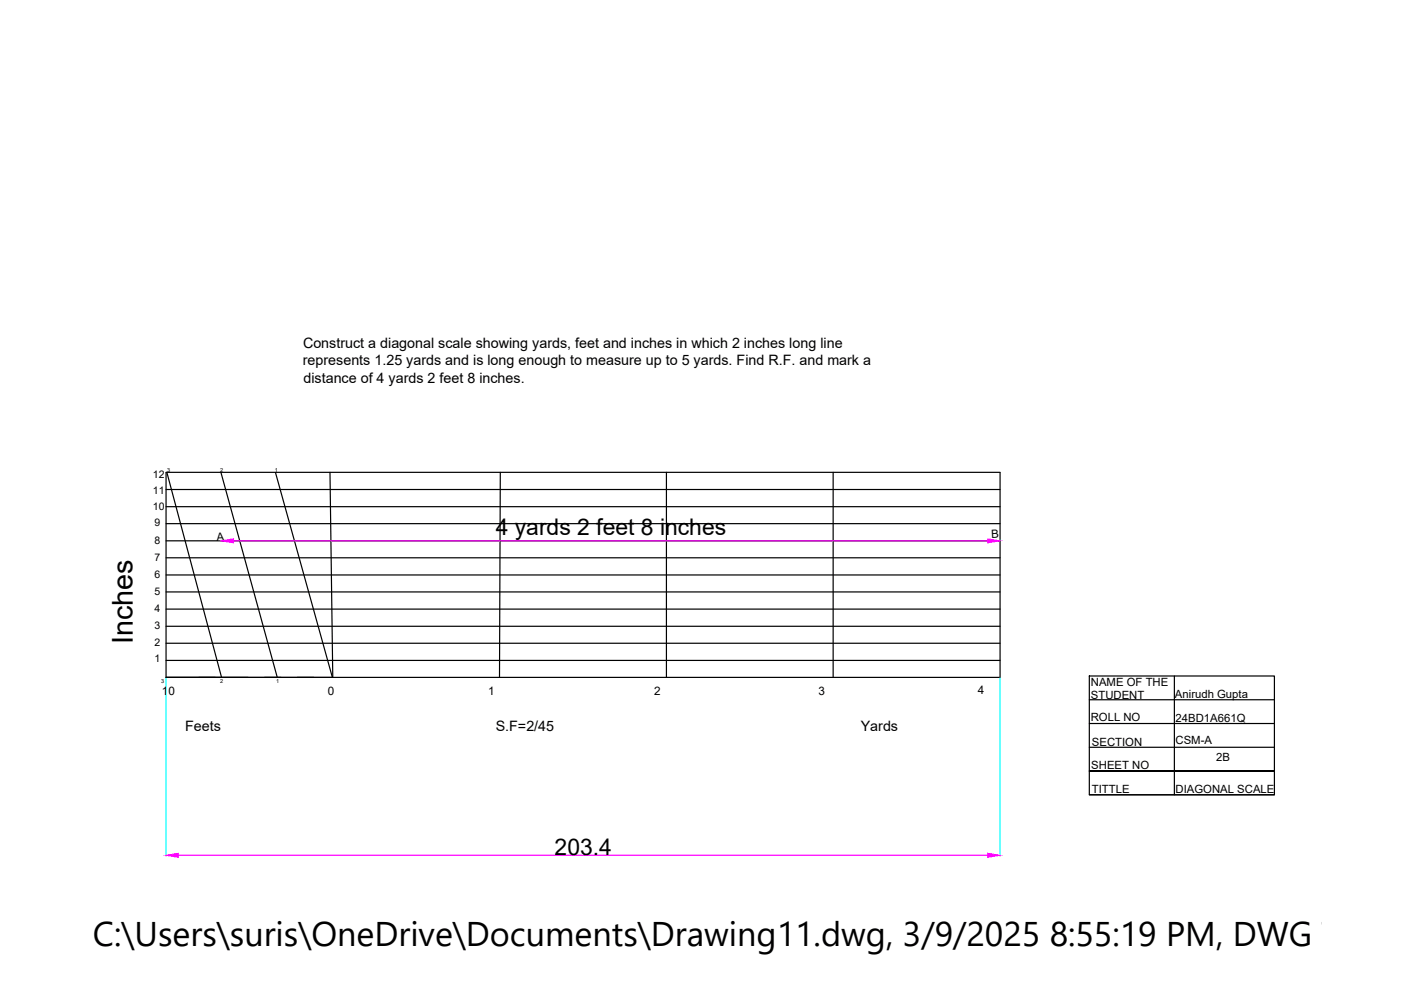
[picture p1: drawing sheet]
<svg xmlns="http://www.w3.org/2000/svg" width="297mm" height="210mm" viewBox="0 0 297 210" stroke-linecap="round" stroke-linejoin="round" font-family="sans-serif">
<!-- layer: 0 -->
<g fill="none" stroke="#000" stroke-width=".25">
<path d="M35.2 100.1h176.8M35.2 100.2v43.4M35.2 103.8h176.8M35.2 107.4h176.8M35.2 111h176.8M35.2 114.7h176.8M35.2 118.3h176.8M35.4 100.1l11.6 43.5M46.8 100.2l12 43.4M58.4 100.2l12.1 43.4M70 100.1l.6 43.5h-35.4M106.1 100.1l-.2 43.5"/>
<path d="M141.3 100.1v43.5M176.6 100.1v43.5M212 100.2v43.4M35.2 121.9h176.8M35.2 125.5h176.8M35.2 129.1h176.8M35.2 132.8h176.8M35.2 136.4h176.8M35.2 143.6h176.8M35.2 140h176.8M231 143.3h39.2v25.2h-39.2zM231 158.4h39.2"/>
<path d="M231 153.4h39.2M231 148.4h39.2M249 143.3v25.2M231 168.5h39.2M270.2 163.5h-39.2h39.2"/>
</g>
<path d="M46.9 114.5v.1M212 114.5v.1M35.2 143.7v37.8M212 143.7v37.8" fill="none" stroke="#0ff" stroke-width=".25"/>
<path d="M49.5 114.7h159.9M37.8 181.3h171.6" fill="none" stroke="#f0f" stroke-width=".25"/>
<g fill="#f0f" stroke="#f0f" stroke-width=".21">
<path d="M35.2 181.3l2.6-.4v.9z"/>
<path d="M209.4 180.9l2.6 .4-2.6 .5z"/>
<path d="M46.9 114.7l2.6-.5v.9z"/>
<path d="M209.4 114.2l2.6 .5-2.6 .4z"/>
</g>
<text font-size="7.3" x="19.7" y="200.6">C:\Users\suris\OneDrive\Documents\Drawing11.dwg, 3/9/2025 8:55:19 PM, DWG To PD</text>
<text font-size="6.1" x="28.2" y="136.6" transform="rotate(-90 28.2 136.6)">Inches</text>
<g font-size="4.9">
<text x="105.1" y="113.5">4 yards 2 feet 8 inches</text>
<text x="117.6" y="181.2">203.4</text>
</g>
<g font-size="3">
<text x="64.2" y="77.5">represents 1.25 yards and is long enough to measure up to 5 yards. Find R.F. and mark a</text>
<text x="64.2" y="73.8">Construct a diagonal scale showing yards, feet and inches in which 2 inches long line</text>
<text x="64.3" y="81.1">distance of 4 yards 2 feet 8 inches.</text>
<text x="39.3" y="154.9">Feets</text>
<text x="105.1" y="154.9">S.F=2/45</text>
<text x="182.5" y="154.9">Yards</text>
</g>
<g font-size="2.5">
<text x="34.3" y="147.3">10</text>
<text x="69.5" y="147.3">0</text>
<text x="103.5" y="147.3">1</text>
<text x="138.7" y="147.3">2</text>
<text x="173.6" y="147.3">3</text>
<text x="207.3" y="147.2">4</text>
</g>
<g font-size="2.4">
<text x="46" y="114.6" transform="rotate(-3 46 114.6)">A</text>
<text x="210.2" y="114.1" transform="rotate(-3 210.2 114.1)">B</text>
<text x="231.3" y="145.4">NAME OF THE</text>
<text x="231.3" y="148.2">STUDENT</text>
<text x="249.1" y="147.9">Anirudh Gupta</text>
<text x="231.3" y="152.9">ROLL NO</text>
<text x="249.2" y="153">24BD1A661Q</text>
<text x="231.5" y="158.3">SECTION</text>
<text x="249.2" y="157.7">CSM-A</text>
<text x="257.9" y="161.4">2B</text>
<text x="231.4" y="163">SHEET NO</text>
<text x="231.5" y="168">TITTLE</text>
<text x="249.2" y="168.1">DIAGONAL SCALE</text>
</g>
<g font-size="2.2">
<text x="32.4" y="101.4">12</text>
<text x="32.4" y="104.8">11</text>
<text x="32.4" y="108.1">10</text>
<text x="32.8" y="111.6">9</text>
<text x="32.8" y="119">7</text>
<text x="32.8" y="115.3">8</text>
<text x="32.8" y="122.6">6</text>
<text x="32.8" y="129.7">4</text>
<text x="32.8" y="126.1">5</text>
<text x="32.8" y="137">2</text>
<text x="32.8" y="133.4">3</text>
<text x="32.8" y="140.4">1</text>
</g>
<g font-size="1.2">
<text x="35.5" y="100.1">3</text>
<text x="46.7" y="100.1">2</text>
<text x="58.2" y="100.1">1</text>
<text x="34.2" y="144.8">3</text>
<text x="46.7" y="144.9">2</text>
<text x="58.6" y="144.9">1</text>
</g>
</svg>
